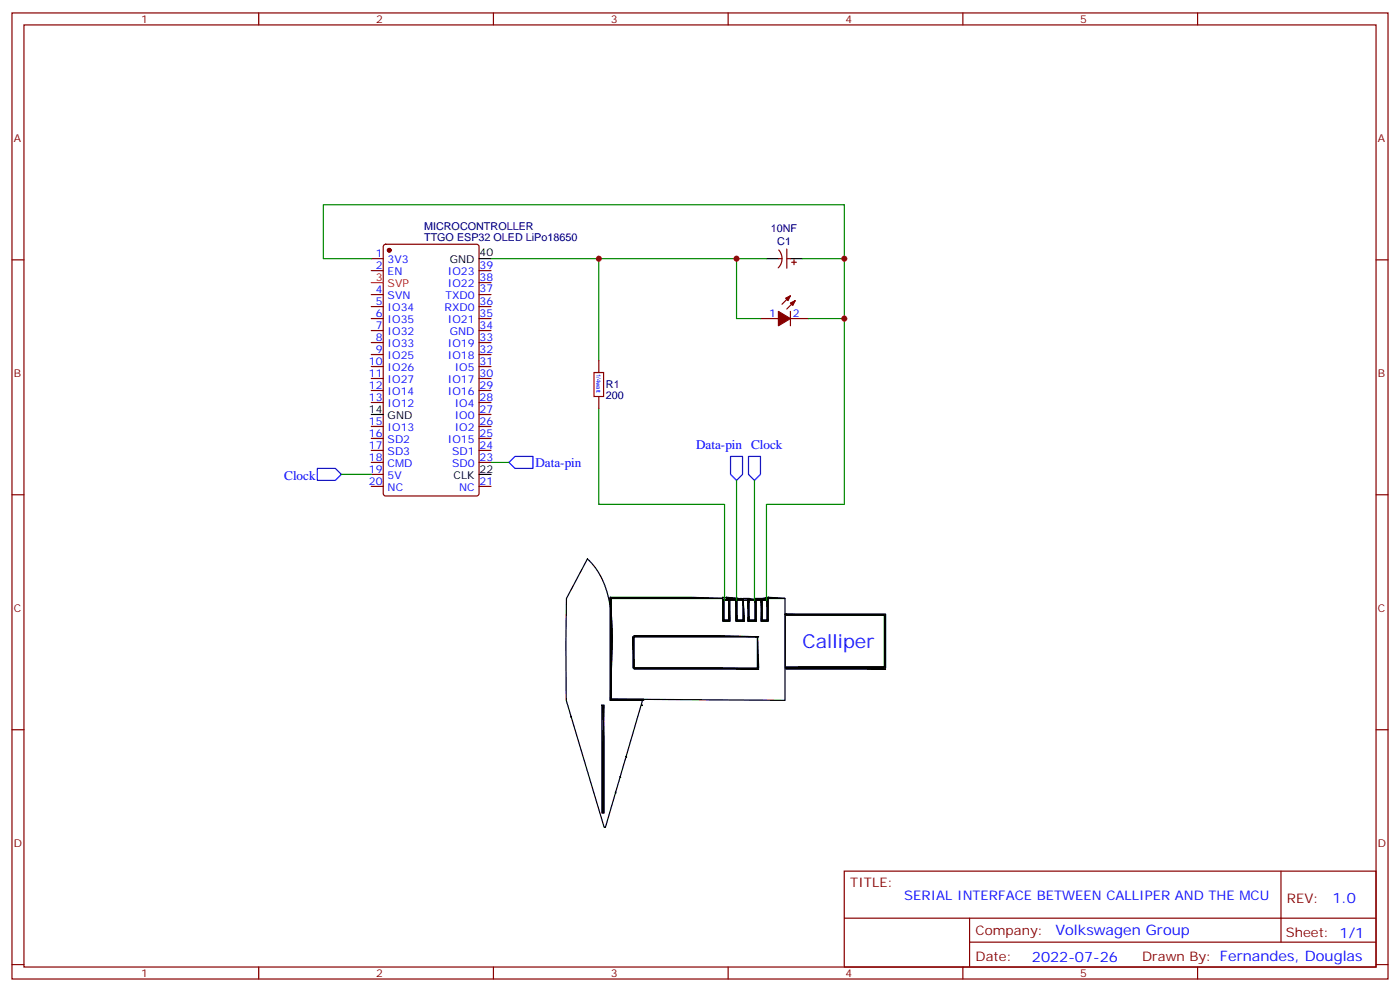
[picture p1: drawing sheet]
<svg xmlns="http://www.w3.org/2000/svg" width="412mm" height="292mm" viewBox="0 0 412 292" stroke-linecap="round" stroke-linejoin="round" font-family="sans-serif">
<g fill="none" stroke="#870000" stroke-width=".35">
<path d="M3.5 3.8h405.4v284.3h-405.4zM7.1 7.3h398.2v277.3h-398.2zM76.2 3.8v3.5M145.3 3.8v3.5M214.5 3.8v3.5M283.6 3.8v3.5M352.8 3.8v3.5M3.5 76.5h3.6M109.4 76.1h3.5M109.4 79.7h3.5M113.1 72.1l.5-.2h26.8l.7 .4v73l-.5 .6-27 .1-.7-.5v-72.9zM141.1 79.7h3.5"/>
<path d="M229.3 76.1h1.1M229.4 73.6a3.8 3.8 0 0 1-.2 5.2M231.8 76.1h1M231.8 73.3v5.7M233.2 77.2h1.4M233.9 76.5v1.4M405.3 76.5h3.6M109.4 86.7h3.5M109.4 90.2h3.5M109.4 93.8h3.5M109.4 97.3h3.5M141.1 86.7h3.5"/>
<path d="M141.1 90.2h3.5M141.1 93.8h3.5M141.1 97.3h3.5M141.1 83.2h3.5M224 93.8h5.3M232.8 93.8h5.3M232.8 87.1l-2.4 2.4M232.8 91.7v4.2M234.2 88.5l-2.4 2.4M109.4 100.8h3.5M109.4 104.4h3.5M109.4 107.9h3.5"/>
<path d="M109.4 111.4h3.5M109.4 114.9h3.5M109.4 118.5h3.5M141.1 100.8h3.5M141.1 104.4h3.5M141.1 107.9h3.5M141.1 111.4h3.5M141.1 114.9h3.5M141.1 118.5h3.5M176.4 106.1v3.5M176.4 116.7v3.5M109.4 125.5h3.5"/>
<path d="M109.4 129h3.5M109.4 132.6h3.5M109.4 136.1h3.5M109.4 139.6h3.5M141.1 125.5h3.5M141.1 129h3.5M141.1 132.6h3.5M141.1 136.1h3.5M141.1 122h3.5M3.5 145.6h3.6M109.4 143.2h3.5M141.1 143.2h3.5"/>
<path d="M405.3 145.6h3.6M3.5 214.8h3.6M405.3 214.8h3.6M248.7 256.4h156.6v28.2h-156.6zM377.3 256.4v20.9M248.7 270.2h156.5M285.6 277.3h119.6M285.6 270.2v14.2M3.5 283.9h3.6M76.2 284.6v3.5M145.3 284.6v3.5M214.5 284.6v3.5"/>
<path d="M283.6 284.6v3.5M352.8 284.6v3.5M405.3 283.9h3.6"/>
</g>
<g fill="#870000" stroke="#870000" stroke-width=".35">
<path d="M229.3 91.7l3.5 2.1-3.5 2.1z"/>
<path d="M232.8 89.2l1.4-.7-.7 1.4z"/>
<path d="M231.4 87.8l1.4-.7-.7 1.4z"/>
<circle cx="114.7" cy="73.7" r=".53"/>
</g>
<path d="M109.4 83.2h3.5" fill="none" stroke="#f00" stroke-width=".35"/>
<g fill="none" stroke="#000" stroke-width=".35">
<path d="M141.1 76.1h3.5M225.8 76.1h3.5M232.8 76.1h3.6M109.4 122h3.5M141.1 139.6h3.5M173 164.5l2.4 2.6 1.9 3.2 1.5 3.9 .9 4.2 .5 4.4 .2 5.2-.7 18.1h9.6l-11 37.4h-.3l-11.2-37.4-.1-16.6 .2-13.4zM179.7 175.8h23.7l9.5 .3h-33.2zM179.7 176.1l.4 9.2v20.5h9.5v.3h-9.9zM180.1 176.1h32.8v6.7h2.1v-6.7h1.8v6.7h2.5l-.4-6.7h1.8l-.4 6.7h2.5l-.4-6.7h2.1l-.3 6.7h2.1v-6.7h4.9v30l-51.1-.3zM212.9 175.8l2.1 .3v.4h-1.7v6h1.7v.3h-2.1zM213.3 176.5h1.4v6h-1.4zM213.4 176.7l4.8-.6 7.6 .6z"/>
<path d="M214 175.8l3.5 .3h-3.5zM214.7 176.5l.3 6h-.3zM216.8 176.1l2.1 .4h-2.1zM216.8 176.5l.3 6h1.8v.3h-2.1zM217.1 176.5h1.8v6h-1.8zM218.9 176.5l.4 6.3h-.4zM220.3 176.5l.4 6h1.7v-6h.4v6.3h-2.5zM220.7 176.1l1.7 .4h-1.7zM220.7 176.5h1.7v6h-1.7zM224.2 176.5l.3 6h1.8v.3h-2.1zM224.5 176.1l1.8-.3-1.8 .7zM224.5 176.5h1.5v6h-1.5z"/>
<path d="M226 176.5l.3 6h-.3zM226.3 175.8l4.9 .3h-4.9l-.5 .6zM186.4 187.4l.4 9.2h-.4zM186.8 187.1h25.4l11.3 .3h-36.7zM186.8 187.4h36.3v9.2h-36.3zM186.8 196.6h25.4l11.3 .4h-36.7zM223.1 187.4l.4 9.2h-.4zM231.2 180.7l10.3 .4h19v15.2h-19l-10.3 .3zM231.6 180.7h29.3v15.9h-29.3v-.3h28.9v-15.2h-28.9zM231.6 196.6h20.1l9.2 .4h-29.3zM168.2 210.9l.1 .3-.1-.3M177.3 207.5h.7l-.4 11.3v20.5h-.3z"/>
<path d="M177.6 207.9l.4 9.5v21.9h-.4zM189 207.4l.1 .3-.1-.3M181.3 233.2l.1 .2-.1-.2M182.7 228.6l.1 .2-.1-.2M184.4 222.6l.2 .2-.2-.2"/>
</g>
<path d="M109.4 76.1h-14.2v-15.8h153.5v88.1h-22.9v28.3M144.6 76.1h81.2M176.4 76.1v30M217 76.1v17.7h7M236.4 76.1h12.3M238.1 93.8h10.6M100.5 139.6h8.9M144.6 136.1h5.3M176.4 120.2v28.2h37v28.3M217 141.4v35.3M222.2 141.4v35.3" fill="none" stroke="#008700" stroke-width=".35"/>
<path d="M93.5 137.9h5.3l1.7 1.7-1.7 1.8h-5.3zM149.9 136.1l1.8-1.8h5.3v3.6h-5.3zM215.2 134.3h3.5v5.3l-1.7 1.8-1.8-1.8zM220.5 134.3h3.5v5.3l-1.8 1.8-1.7-1.8z" fill="none" stroke="#00f" stroke-width=".35"/>
<path d="M175 109.6h2.8v7.1h-2.8z" fill="none" stroke="#a10000" stroke-width=".35"/>
<g fill="#c00">
<circle cx="248.7" cy="76.1" r=".88"/>
<circle cx="248.7" cy="93.8" r=".88"/>
<circle cx="217" cy="76.1" r=".88"/>
<circle cx="176.4" cy="76.1" r=".88"/>
</g>
<text font-size="5.6" fill="#00f" x="236.4" y="190.8">Calliper</text>
<g font-size="4.2" fill="#00f">
<text x="392.5" y="265.7">1.0</text>
<text x="310.9" y="275.2">Volkswagen Group</text>
<text x="304" y="283">2022-07-26</text>
</g>
<g font-size="3.9" fill="#00f">
<text x="157.7" y="137.3">Data-pin</text>
<text x="205" y="132.1">Data-pin Clock</text>
<text x="83.7" y="141.4">Clock</text>
<text x="266.3" y="264.9">SERIAL INTERFACE BETWEEN CALLIPER AND THE MCU</text>
</g>
<g font-size="3.9" fill="#800">
<text x="250.5" y="261">TITLE:</text>
<text x="379.1" y="265.7">REV:</text>
<text x="287.4" y="275.2">Company:</text>
<text x="378.7" y="275.8">Sheet: 1/1</text>
<text x="287.4" y="282.9">Date:</text>
<text x="336.4" y="282.9">Drawn By: Fernandes, Douglas</text>
</g>
<g font-size="3.2" fill="#800">
<text x="41.6" y="6.8">1</text>
<text x="110.8" y="6.8">2</text>
<text x="179.9" y="6.8">3</text>
<text x="249.1" y="6.8">4</text>
<text x="318.2" y="6.8">5</text>
<text x="4.1" y="41.9">A</text>
<text x="405.9" y="41.9">A</text>
<text x="4.1" y="111.1">B</text>
<text x="405.9" y="111.1">B</text>
<text x="4.1" y="180.2">C</text>
<text x="405.9" y="180.2">C</text>
<text x="4.1" y="249.3">D</text>
<text x="405.9" y="249.3">D</text>
<text x="41.6" y="287.6">1</text>
<text x="110.8" y="287.6">2</text>
<text x="179.9" y="287.6">3</text>
<text x="249.1" y="287.6">4</text>
<text x="318.2" y="287.6">5</text>
</g>
<g font-size="3.2" fill="#000080">
<text x="124.9" y="70.8">TTGO ESP32 OLED LiPo18650</text>
<text x="124.9" y="67.6">MICROCONTROLLER</text>
<text x="227" y="68.4">10NF</text>
<text x="229" y="72.2">C1</text>
<text x="178.5" y="117.5">200</text>
<text x="178.5" y="114.3">R1</text>
</g>
<g font-size="3.2" fill="#00f">
<text x="110.7" y="75.8">1</text>
<text x="114.2" y="77.5">3V3</text>
<text x="110.7" y="79.3">2</text>
<text x="114.2" y="81.1">EN</text>
<text x="131.9" y="81.1">IO23</text>
<text x="141.3" y="79.3">39</text>
<text x="141.3" y="82.8">38</text>
<text x="110.7" y="86.4">4</text>
<text x="110.7" y="89.9">5</text>
<text x="114.2" y="88.1">SVN</text>
<text x="131.2" y="88.1">TXD0</text>
<text x="131.9" y="84.6">IO22</text>
<text x="141.3" y="86">37</text>
<text x="141.3" y="89.9">36</text>
<text x="110.7" y="93.4">6</text>
<text x="114.2" y="91.7">IO34</text>
<text x="114.2" y="95.2">IO35</text>
<text x="131" y="91.7">RXD0</text>
<text x="131.9" y="95.2">IO21</text>
<text x="141.3" y="93.4">35</text>
<text x="226.6" y="93.4">1</text>
<text x="233.5" y="93.4">2</text>
<text x="110.7" y="96.9">7</text>
<text x="110.7" y="100.5">8</text>
<text x="114.2" y="98.7">IO32</text>
<text x="132.5" y="98.7">GND</text>
<text x="141.3" y="96.9">34</text>
<text x="141.3" y="100.5">33</text>
<text x="108.7" y="107.5">10</text>
<text x="110.7" y="104">9</text>
<text x="114.2" y="102.2">IO33</text>
<text x="114.2" y="105.8">IO25</text>
<text x="131.9" y="102.2">IO19</text>
<text x="131.9" y="105.8">IO18</text>
<text x="141.3" y="104">32</text>
<text x="141.3" y="107.5">31</text>
<text x="108.7" y="111.1">11</text>
<text x="114.2" y="109.3">IO26</text>
<text x="114.2" y="112.8">IO27</text>
<text x="131.9" y="112.8">IO17</text>
<text x="134" y="109.3">IO5</text>
<text x="141.3" y="111.1">30</text>
<text x="108.7" y="114.6">12</text>
<text x="108.7" y="118.1">13</text>
<text x="114.2" y="116.3">IO14</text>
<text x="114.2" y="119.9">IO12</text>
<text x="131.9" y="116.3">IO16</text>
<text x="134" y="119.9">IO4</text>
<text x="141.3" y="114.6">29</text>
<text x="141.3" y="118.1">28</text>
<text x="108.7" y="125.2">15</text>
<text x="134" y="123.4">IO0</text>
<text x="141.3" y="121.6">27</text>
<text x="141.3" y="125.2">26</text>
<text x="108.7" y="128.7">16</text>
<text x="114.2" y="126.9">IO13</text>
<text x="114.2" y="130.5">SD2</text>
<text x="131.9" y="130.5">IO15</text>
<text x="134" y="126.9">IO2</text>
<text x="141.3" y="128.7">25</text>
<text x="108.7" y="132.2">17</text>
<text x="108.7" y="135.7">18</text>
<text x="114.2" y="134">SD3</text>
<text x="114.2" y="137.5">CMD</text>
<text x="133.2" y="134">SD1</text>
<text x="133.2" y="137.5">SD0</text>
<text x="141.3" y="132.2">24</text>
<text x="141.3" y="135.7">23</text>
<text x="108.7" y="139.3">19</text>
<text x="108.7" y="142.8">20</text>
<text x="114.2" y="141">5V</text>
<text x="141.3" y="142.8">21</text>
<text x="114.2" y="144.6">NC</text>
<text x="135.2" y="144.6">NC</text>
</g>
<g font-size="3.2">
<text x="132.5" y="77.5">GND</text>
<text x="141.3" y="75.4">40</text>
<text x="108.7" y="121.6">14</text>
<text x="114.2" y="123.4">GND</text>
<text x="133.6" y="141">CLK</text>
<text x="141.3" y="139.3">22</text>
</g>
<g font-size="3.2" fill="#f00">
<text x="110.7" y="82.8">3</text>
<text x="114.2" y="84.6">SVP</text>
</g>
<text font-size="1.8" fill="#00f" x="175.7" y="110" transform="rotate(90 175.7 110)">1/4watt</text>
</svg>
